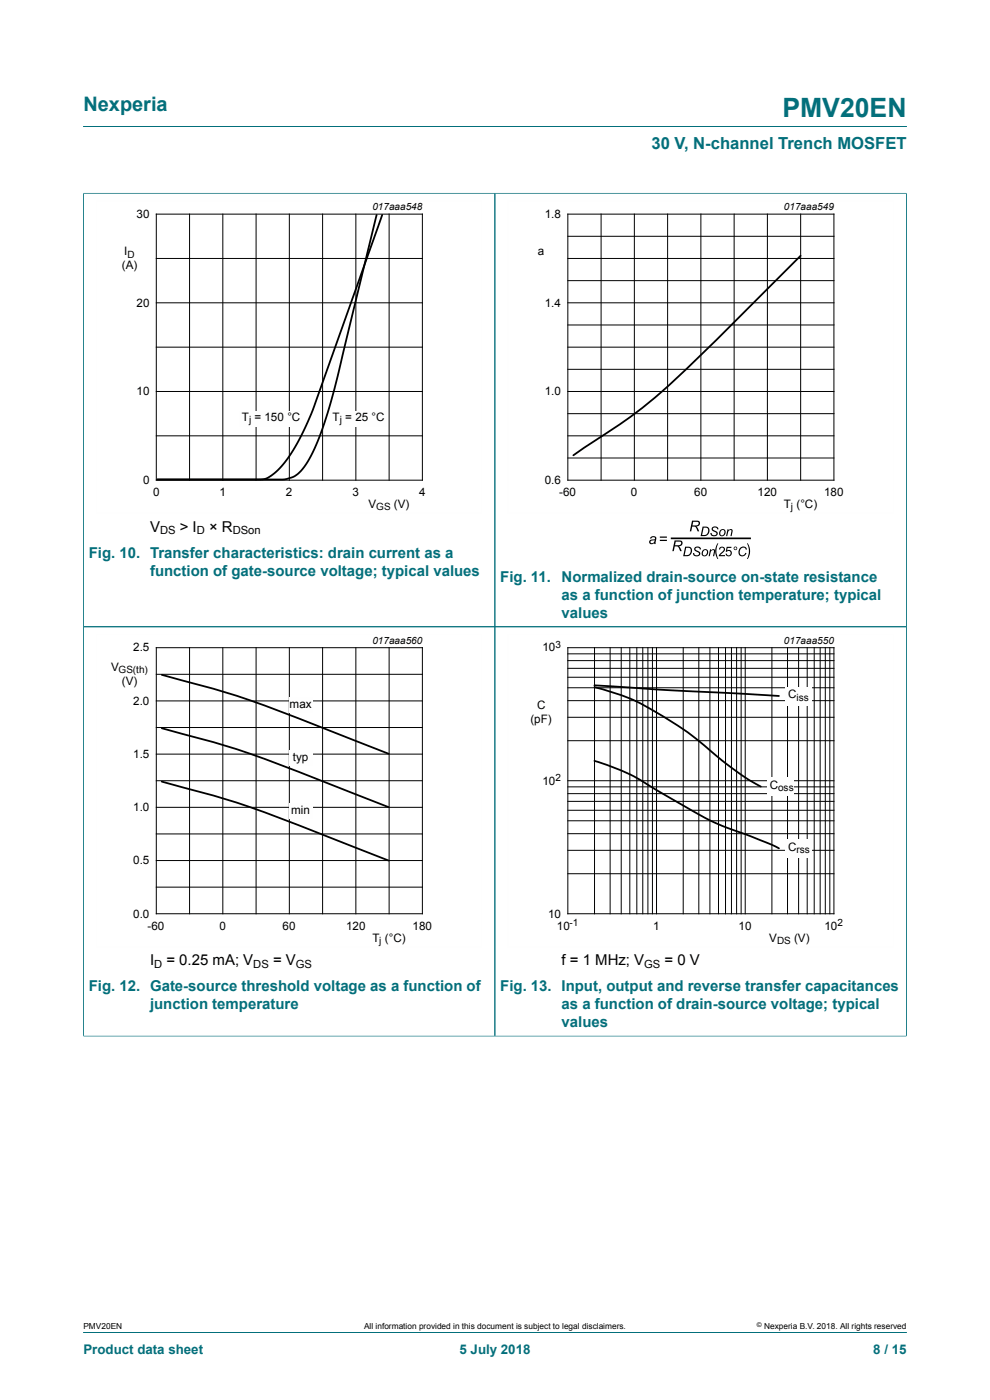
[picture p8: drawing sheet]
<svg xmlns="http://www.w3.org/2000/svg" width="210mm" height="297mm" viewBox="0 0 210 297" stroke-linecap="round" stroke-linejoin="round" font-family="sans-serif">
<path d="M17.7 26.8h174.6M17.7 40.9v92.1h87.3v-92h-87.4" fill="none" stroke="#036f7b" stroke-width=".21"/>
<path d="M102.3 42.6h-81.8v66.3h81.8" fill="none" stroke="#fefefe" stroke-width=".21"/>
<g fill="none" stroke="#000" stroke-width=".21">
<path d="M33.2 45.4h56.4v56.5h-56.4zM33.2 54.8h56.4M40.2 45.4v56.5M47.3 45.4v56.5M54.3 45.4v56.5M61.4 45.4v56.5M68.4 45.4v56.5M75.5 45.4v56.5M82.5 45.4v56.5M33.2 64.2h56.4M33.2 73.6h56.4M33.2 83.1h56.4"/>
<path d="M33.2 92.5h56.4"/>
</g>
<path d="M79.9 45.6l-8.9 36.8-2 6.7-1.8 5a15.5 15.5 0 0 1-4.6 6.9 12.4 12.4 0 0 1-6.1 .7h-23.1h19.8a6.3 6.3 0 0 0 4.5-.9 27.1 27.1 0 0 0 7.2-10.5l1.6-3.7 14.6-41" fill="none" stroke="#000" stroke-width=".38"/>
<g fill="#fefefe">
<path d="M70.1 87.2h12.1v3.4h-12.1z"/>
<path d="M50.9 87.2h13.3v3.4h-13.3z"/>
</g>
<path d="M192.3 40.9v92.1h-174.6v86.9M192.4 41h-87.4v178.8h-87.4" fill="none" stroke="#036f7b" stroke-width=".21"/>
<path d="M189.6 42.6h-81.8v66.3h81.8M102.3 134.6h-81.8v66.3h81.8" fill="none" stroke="#fefefe" stroke-width=".21"/>
<g fill="none" stroke="#000" stroke-width=".21">
<path d="M120.4 45.4h56.5v56.5h-56.5zM120.4 54.8h56.5M120.4 50.1h56.5M120.4 59.5h56.5M127.5 45.4v56.5M134.6 45.4v56.5M141.6 45.4v56.5M148.7 45.4v56.5M155.7 45.4v56.5M162.8 45.4v56.5M169.8 45.4v56.5M120.4 64.2h56.5"/>
<path d="M120.4 73.6h56.5M120.4 68.9h56.5M120.4 78.3h56.5M120.4 83.1h56.5M120.4 92.5h56.5M120.4 87.8h56.5M120.4 97.2h56.5M33.2 137.4h56.4v56.4h-56.4zM40.2 137.4v56.4M47.3 137.4v56.4M54.3 137.4v56.4M61.4 137.4v56.4"/>
<path d="M68.4 137.4v56.4M75.5 137.4v56.4M82.5 137.4v56.4M33.2 143h56.4M33.2 154.3h56.4M33.2 148.7h56.4M33.2 160h56.4M33.2 165.6h56.4M33.2 176.9h56.4M33.2 171.3h56.4M33.2 188.2h56.4M33.2 182.6h56.4"/>
</g>
<path d="M169.8 54.3l-2.9 2.9a634.1 634.1 0 0 1-28 27.2 153.1 153.1 0 0 1-16 11.3l-1.3 .9M34.3 154.5a215.8 215.8 0 0 1 33.7 11.1l14.4 5.6M34.3 143.2a216 216 0 0 1 33.7 11l14.4 5.7M34.3 165.8a216 216 0 0 1 33.7 11.1l14.4 5.7" fill="none" stroke="#000" stroke-width=".38"/>
<g fill="#000">
<path d="M147.4 116.1a.75 .75 0 0 1 1.3 .4h-.3a.45 .45 0 0 0-.5-.3 .45 .45 0 0 0-.4 .4l.2 .1a.75 .75 0 0 1 .8 1 .82 .82 0 0 1-.9 .3 .82 .82 0 0 1-.6-.7h.3a.48 .48 0 0 0 .5 .5 .48 .48 0 0 0 .4-.5 1.05 1.05 0 0 1-.9-1zM150.6 116.5h.2v.3a.47 .47 0 0 1 .6-.3 .47 .47 0 0 1 .3 .6l-.2 .9h-.3l.2-1.2a.49 .49 0 0 0-.5 0 .49 .49 0 0 0-.2 .5l-.1 .7h-.3zM151.1 111.8a.75 .75 0 0 1 1.3 .5l-.3-.1a.45 .45 0 0 0-.5-.3 .45 .45 0 0 0-.4 .4l.2 .2a.75 .75 0 0 1 .8 1 .82 .82 0 0 1-.9 .3 .82 .82 0 0 1-.6-.7h.3a.48 .48 0 0 0 .5 .4 .48 .48 0 0 0 .4-.5 1.05 1.05 0 0 1-.9-.9zM152.2 115.3h.2l-.3 .6a3.6 3.6 0 0 0 .3 2.7h-.2a3.1 3.1 0 0 1 0-3.3zM154.3 112.3h.2v.2a.47 .47 0 0 1 .6-.3 .47 .47 0 0 1 .3 .6l-.2 .9h-.3l.2-1.2a.49 .49 0 0 0-.5 .1 .49 .49 0 0 0-.2 .5l-.1 .6h-.3zM157 116.3a.83 .83 0 0 1 .8-.4 .83 .83 0 0 1 .6 .7h-.2a.7 .7 0 0 0-.9-.3 .7 .7 0 0 0-.4 .9 .59 .59 0 0 0 .5 .6 .59 .59 0 0 0 .7-.5h.3a.92 .92 0 0 1-1.4 .6 .92 .92 0 0 1-.2-1.4zM158.4 115.3h.2a3.1 3.1 0 0 1 0 3.3h-.2a3.6 3.6 0 0 0 0-3.3z"/>
<path d="M138 114a.65 .65 0 0 1 .8-.2 .65 .65 0 0 1 .4 .7l-.1 .9h-.3v-.2a.54 .54 0 0 1-.9 .2 .54 .54 0 0 1 .1-.9l.9-.1a.39 .39 0 0 0-.3-.5 .39 .39 0 0 0-.5 .4l-.2-.1zM138 114.8a.38 .38 0 0 0 .3 .5 .38 .38 0 0 0 .5-.3l.1-.4z"/>
<path d="M140 113.8h1.5v.3h-1.5zM140 114.5h1.5v.3h-1.5z"/>
<path d="M143.1 114.7h.9a.64 .64 0 0 1 .8 .6 .64 .64 0 0 1-.8 .6l.6 1h-.3l-.2-.4a.71 .71 0 0 0-1-.6l-.2 1h-.3zM143.3 114.9l-.1 .8a1.02 1.02 0 0 0 1.3-.4l-.2-.4z"/>
<path d="M145.3 116h.6a1.01 1.01 0 0 1 .9 1 1.01 1.01 0 0 1-.8 1h-1.1zM145.6 116.2l-.4 1.6a.93 .93 0 0 0 1.2-.4 .93 .93 0 0 0-.2-1.2z"/>
<path d="M146.8 110.5h.9a.64 .64 0 0 1 .8 .6 .64 .64 0 0 1-.8 .6l.6 1h-.3l-.2-.4a.71 .71 0 0 0-1-.6l-.2 1h-.3zM147 110.7l-.1 .8a1.02 1.02 0 0 0 1.3-.4l-.2-.4z"/>
<path d="M149 111.7h.6a1.01 1.01 0 0 1 .9 1 1.01 1.01 0 0 1-.8 1h-1.1zM149.3 111.9l-.4 1.6a.93 .93 0 0 0 1.2-.4 .93 .93 0 0 0-.2-1.1z"/>
<path d="M149.1 116.7a.73 .73 0 0 1 1.1 .3 .73 .73 0 0 1-.6 1 .7 .7 0 0 1-.8-.4 .7 .7 0 0 1 .3-.9zM149.3 116.8a.5 .5 0 0 0-.3 .7 .5 .5 0 0 0 .7 .3l.1-.2a.47 .47 0 0 0 .2-.6 .47 .47 0 0 0-.7-.2z"/>
<path d="M152.8 112.5a.73 .73 0 0 1 1.1 .2 .73 .73 0 0 1-.6 1 .7 .7 0 0 1-.8-.4 .7 .7 0 0 1 .3-.8zM153 112.6a.5 .5 0 0 0-.3 .6 .5 .5 0 0 0 .7 .3l.1-.1a.47 .47 0 0 0 .2-.7 .47 .47 0 0 0-.7-.1z"/>
<path d="M152.7 116.1a.66 .66 0 0 1 1 .2 .66 .66 0 0 1-.3 .9l-.6 .6h1v.2h-1.3l.2-.5a1.11 1.11 0 0 0 .7-1.2l-.4-.1-.2 .4h-.3zM154.1 116h1v.2h-.8l-.1 .6a.67 .67 0 0 1 1 .3 .67 .67 0 0 1-.5 .9 .67 .67 0 0 1-.8-.5l.3-.1a.45 .45 0 0 0 .6 .3 .45 .45 0 0 0 .1-.7 .45 .45 0 0 0-.7 0h-.3z"/>
<path d="M155.6 116.3a.4 .4 0 0 1 .8 0 .4 .4 0 0 1-.8 0zM155.8 116.3a.23 .23 0 0 0 .4 0 .23 .23 0 0 0-.4 0z"/>
</g>
<path d="M142.5 114.2h16.6" fill="none" stroke="#000" stroke-width=".35"/>
<g fill="#fefefe">
<path d="M61.3 170.4h5v3.4h-5z"/>
<path d="M61.3 159.1h5v3.4h-5z"/>
<path d="M61.3 147.8h5v3.4h-5z"/>
</g>
<path d="M192.4 219.8h-87.4v-86.8h87.3v86.9" fill="none" stroke="#036f7b" stroke-width=".21"/>
<path d="M189.6 134.6h-81.8v66.3h81.8" fill="none" stroke="#fefefe" stroke-width=".21"/>
<g fill="none" stroke="#000" stroke-width=".21">
<path d="M120.4 137.4h56.5v56.4h-56.5zM120.4 138.7h56.5M126.1 137.4v56.4M129.4 137.4v56.4M131.8 137.4v56.4M133.6 137.4v56.4M135.1 137.4v56.4M136.3 137.4v56.4M137.4 137.4v56.4M138.4 137.4v56.4M139.3 137.4v56.4M144.9 137.4v56.4"/>
<path d="M148.2 137.4v56.4M150.6 137.4v56.4M152.4 137.4v56.4M153.9 137.4v56.4M155.2 137.4v56.4M156.2 137.4v56.4M157.2 137.4v56.4M158.1 137.4v56.4M163.7 137.4v56.4M167 137.4v56.4M169.4 137.4v56.4M171.2 137.4v56.4"/>
<path d="M172.7 137.4v56.4M174 137.4v56.4M175.1 137.4v56.4M176 137.4v56.4M120.4 157.1h56.5M120.4 152.2h56.5M120.4 148.6h56.5M120.4 145.9h56.5M120.4 143.7h56.5M120.4 141.8h56.5M120.4 140.1h56.5M120.4 176.9h56.5"/>
<path d="M120.4 174.1h56.5M120.4 171.9h56.5M120.4 170h56.5M120.4 168.4h56.5M120.4 166.9h56.5M120.4 165.6h56.5M120.4 185.4h56.5M120.4 180.4h56.5"/>
</g>
<path d="M126.1 145.4l14.6 1 24.5 1.2M126.1 145.8a44.1 44.1 0 0 1 15.4 6.7 104.9 104.9 0 0 1 12.7 9.7l1.3 .9a38.2 38.2 0 0 0 5.9 3.8M126.1 161.4a44.1 44.1 0 0 1 13.1 6.2l7.6 4.4a60.2 60.2 0 0 0 12.8 5.5l5.6 2.5" fill="none" stroke="#000" stroke-width=".38"/>
<g fill="#fefefe">
<path d="M166.6 145.7h5.6v4h-5.6z"/>
<path d="M162.7 164.9h5.6v4h-5.6z"/>
<path d="M166.6 178.1h5.6v4h-5.6z"/>
</g>
<path d="M17.7 41.1v178.6M17.8 41h174.4M105 41.1v178.6M192.3 41.1v178.6M17.8 133h174.4M17.8 219.8h174.4M17.7 282.6h174.6" fill="none" stroke="#036f7b" stroke-width=".21"/>
<text font-size="5.6" fill="#036f7b" x="166" y="24.8">PMV20EN</text>
<text font-size="4.2" fill="#036f7b" x="17.7" y="23.6">Nexperia</text>
<text font-size="3.5" fill="#036f7b" x="138.2" y="31.7">30 V, N-channel Trench MOSFET</text>
<g font-size="3.2">
<text x="31.8" y="112.8">V</text>
<text x="38.1" y="112.8">&gt; I</text>
<text x="44.3" y="112.8">× R</text>
<text x="31.8" y="204.7">I</text>
<text x="35.3" y="204.7">= 0.25 mA; V</text>
<text x="57.9" y="204.7">= V</text>
<text x="119.1" y="204.7">f = 1 MHz; V</text>
<text x="141" y="204.7">= 0 V</text>
</g>
<g font-size="3.2" fill="#036f7b">
<text x="18.8" y="118.3">Fig. 10. Transfer characteristics: drain current as a</text>
<text x="31.8" y="122.1">function of gate-source voltage; typical values</text>
<text x="106.1" y="123.5">Fig. 11.</text>
<text x="119.1" y="123.5">Normalized drain-source on-state resistance</text>
<text x="119.1" y="127.3">as a function of junction temperature; typical</text>
<text x="119.1" y="131.1">values</text>
<text x="18.8" y="210.3">Fig. 12. Gate-source threshold voltage as a function of</text>
<text x="31.8" y="214.1">junction temperature</text>
<text x="106.1" y="210.3">Fig. 13. Input, output and reverse transfer capacitances</text>
<text x="119.1" y="214.1">as a function of drain-source voltage; typical</text>
<text x="119.1" y="217.9">values</text>
</g>
<g font-size="2.8" fill="#036f7b">
<text x="17.7" y="287.2">Product data sheet</text>
<text x="97.5" y="287.2">5 July 2018</text>
<text x="185.2" y="287.2">8 / 15</text>
</g>
<g font-size="2.5">
<text x="29" y="46.2">30</text>
<text x="115.6" y="46.2">1.8</text>
<text x="25.9" y="57.1">(A)</text>
<text x="26.4" y="54.2">I</text>
<text x="114.1" y="54.2">a</text>
<text x="29" y="65.1">20</text>
<text x="115.6" y="65.1">1.4</text>
<text x="29" y="83.9">10</text>
<text x="115.6" y="83.9">1.0</text>
<text x="51.3" y="89.3">T = 150 °</text>
<text x="61.9" y="89.3">C</text>
<text x="70.6" y="89.3">T = 25 °C</text>
<text x="30.4" y="102.7">0</text>
<text x="32.5" y="105.2">0</text>
<text x="46.6" y="105.2">1</text>
<text x="60.6" y="105.2">2</text>
<text x="74.7" y="105.2">3</text>
<text x="78.2" y="107.8">V</text>
<text x="83.6" y="107.8">(V)</text>
<text x="88.9" y="105.2">4</text>
<text x="115.6" y="102.7">0.6</text>
<text x="118.6" y="105.2">-60</text>
<text x="133.8" y="105.2">0</text>
<text x="147.2" y="105.2">60</text>
<text x="160.7" y="105.2">120</text>
<text x="166.3" y="107.8">T (°C)</text>
<text x="174.8" y="105.2">180</text>
<text x="23.6" y="142.3">V</text>
<text x="28.3" y="138.2">2.5</text>
<text x="115.1" y="138.2">10</text>
<text x="25.9" y="145.3">(V)</text>
<text x="28.3" y="149.5">2.0</text>
<text x="167.2" y="148.1">C</text>
<text x="61.4" y="150.1">max</text>
<text x="112.5" y="153.4">(pF)</text>
<text x="113.9" y="150.5">C</text>
<text x="28.3" y="160.8">1.5</text>
<text x="62.1" y="161.4">typ</text>
<text x="115.1" y="166.5">10</text>
<text x="163.3" y="167.3">C</text>
<text x="28.3" y="172.1">1.0</text>
<text x="61.8" y="172.7">min</text>
<text x="28.3" y="183.4">0.5</text>
<text x="167.2" y="180.4">C</text>
<text x="28.3" y="194.7">0.0</text>
<text x="31.3" y="197.2">-60</text>
<text x="46.6" y="197.2">0</text>
<text x="60" y="197.2">60</text>
<text x="73.4" y="197.2">120</text>
<text x="87.5" y="197.2">180</text>
<text x="116.3" y="194.7">10</text>
<text x="118.1" y="197.2">10</text>
<text x="138.5" y="197.2">1</text>
<text x="156.6" y="197.2">10</text>
<text x="174.9" y="197.2">10</text>
<text x="79" y="199.7">T (°C)</text>
<text x="163.2" y="199.7">V</text>
<text x="168.4" y="199.7">(V)</text>
</g>
<g font-size="2.4">
<text x="33.9" y="113.4">DS</text>
<text x="41.7" y="113.4">D</text>
<text x="49.4" y="113.4">DSon</text>
<text x="32.7" y="205.4">D</text>
<text x="53.7" y="205.4">DS</text>
<text x="62.8" y="205.4">GS</text>
<text x="136.7" y="205.4">GS</text>
</g>
<g font-size="2.1">
<text x="79" y="44.6">017aaa548</text>
<text x="166.3" y="44.6">017aaa549</text>
<text x="27.1" y="54.7">D</text>
<text x="52.8" y="89.8">j</text>
<text x="72.1" y="89.8">j</text>
<text x="79.8" y="108.3">GS</text>
<text x="167.8" y="108.3">j</text>
<text x="79" y="136.6">017aaa560</text>
<text x="117.8" y="137.5">3</text>
<text x="166.3" y="136.6">017aaa550</text>
<text x="25.2" y="142.8">GS(th)</text>
<text x="169" y="148.6">i</text>
<text x="169.5" y="148.6">ss</text>
<text x="117.8" y="165.7">2</text>
<text x="165.1" y="167.7">os</text>
<text x="167.3" y="167.7">s</text>
<text x="169" y="180.9">rss</text>
<text x="120.8" y="196.4">-1</text>
<text x="177.7" y="196.4">2</text>
<text x="80.5" y="200.2">j</text>
<text x="164.8" y="200.2">DS</text>
</g>
<g font-size="1.8">
<text x="17.7" y="282">PMV20EN</text>
<text x="77.2" y="282">All information provided in this document is subject to legal disclaimers.</text>
<text x="162.1" y="282">Nexperia B.V. 2018. All rights reserved</text>
</g>
<text font-size="1.4" x="160.6" y="281.6">©</text>
</svg>
